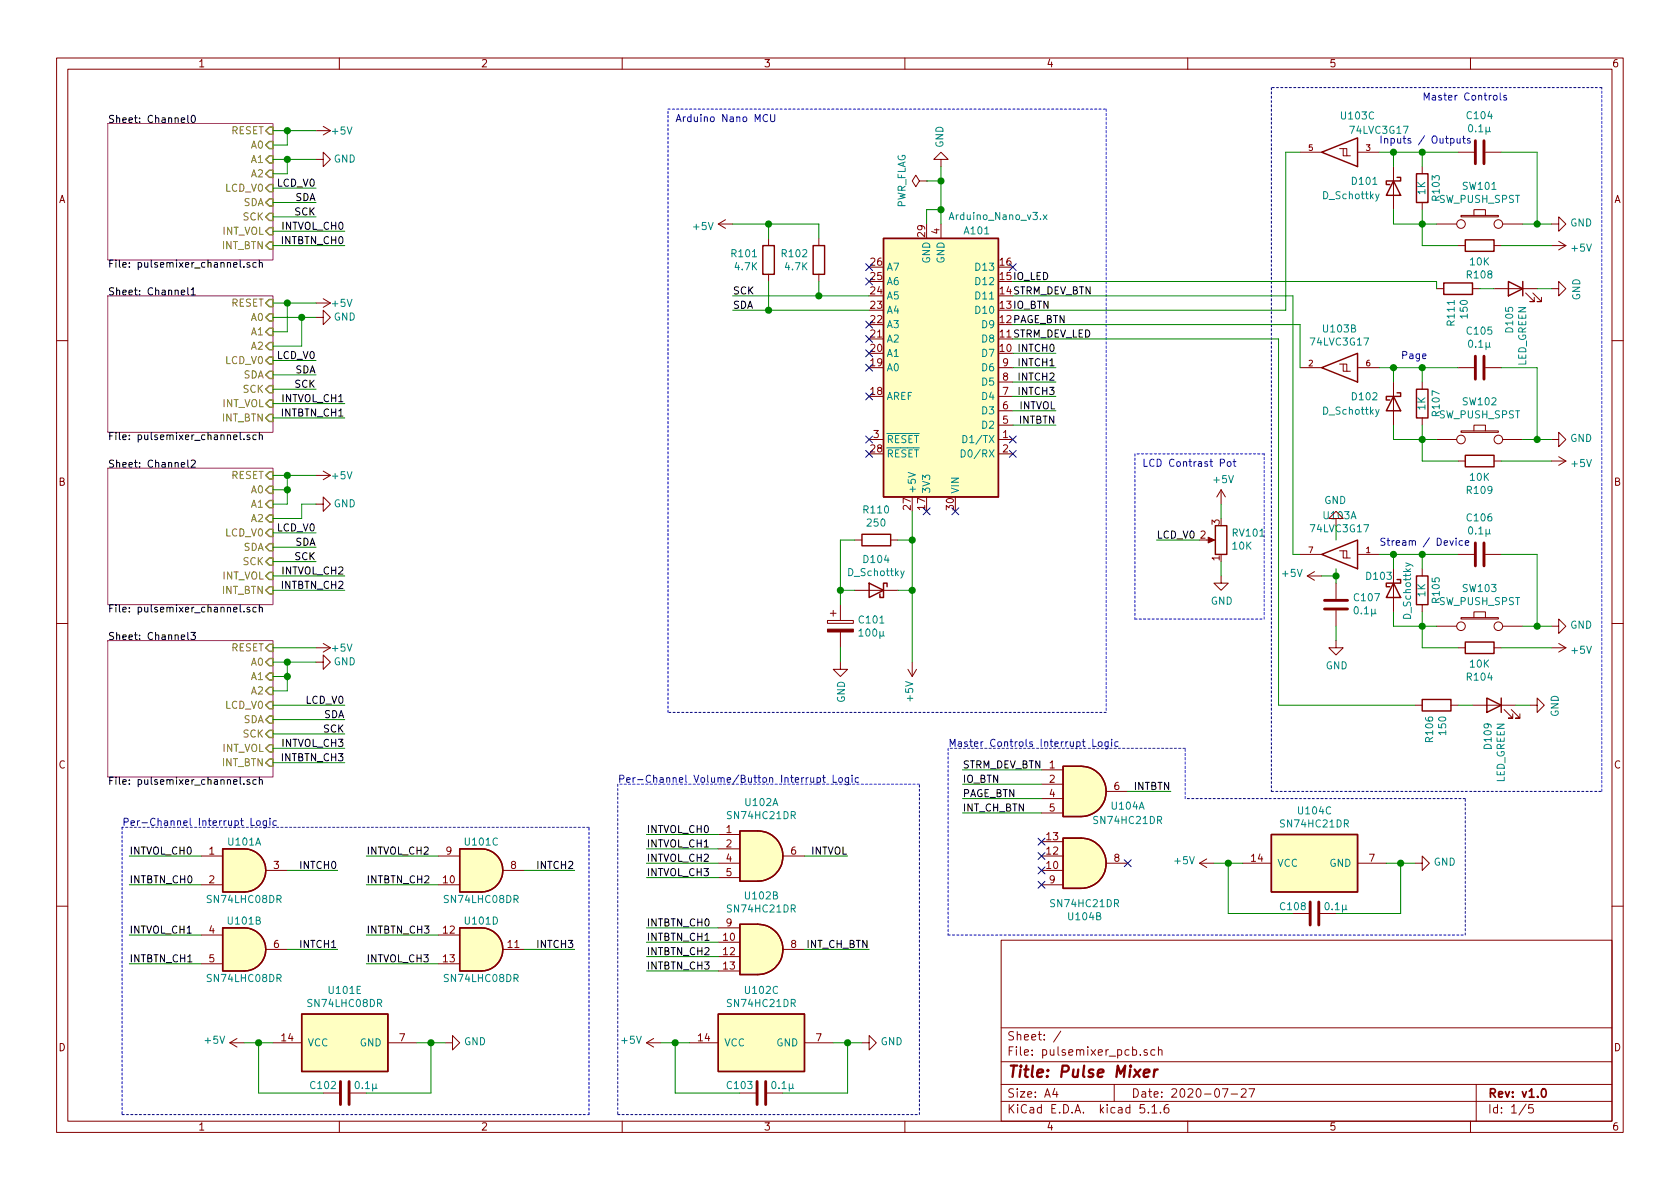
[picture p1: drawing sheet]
EESchema Schematic File Version 4
EELAYER 30 0
EELAYER END
$Descr A4 11693 8268
encoding utf-8
Sheet 1 5
Title "Pulse Mixer"
Date "2020-07-27"
Rev "v1.0"
Comp ""
Comment1 ""
Comment2 ""
Comment3 ""
Comment4 ""
$EndDescr
$Comp
L power:GND #PWR0114
U 1 1
P 6550 1150
F 0 "#PWR0114" H 6550 900 50  0001 C CNN
F 1 "GND" V 6555 1022 50  0000 R CNN
F 2 "" H 6550 1150 50  0001 C CNN
F 3 "" H 6550 1150 50  0001 C CNN
	1    6550 1150
	-1   0    0    1   
$EndComp
Text Label 7350 2950 2    50   ~ 0
INTBTN
Text Label 7350 2850 2    50   ~ 0
INTVOL
Text Label 2400 4900 2    50   ~ 0
LCD_V0
$Comp
L power:GND #PWR0102
U 1 1
P 2200 4600
F 0 "#PWR0102" H 2200 4350 50  0001 C CNN
F 1 "GND" V 2200 4400 50  0000 C CNN
F 2 "" H 2200 4600 50  0001 C CNN
F 3 "" H 2200 4600 50  0001 C CNN
	1    2200 4600
	0    -1   -1   0   
$EndComp
Wire Wire Line
	2200 4600 2000 4600
Wire Wire Line
	2000 4800 1900 4800
Wire Wire Line
	1900 4700 2000 4700
Connection ~ 2000 4700
Wire Wire Line
	2000 4700 2000 4800
Wire Wire Line
	1900 4600 2000 4600
Connection ~ 2000 4600
Wire Wire Line
	2000 4600 2000 4700
Wire Wire Line
	1900 4500 2200 4500
Wire Wire Line
	1900 4900 2400 4900
Text Label 2400 5100 2    50   ~ 0
SCK
Text Label 2400 5000 2    50   ~ 0
SDA
Wire Wire Line
	1900 5000 2400 5000
Wire Wire Line
	1900 5100 2400 5100
Text Label 5100 2150 0    50   ~ 0
SDA
Text Label 5100 2050 0    50   ~ 0
SCK
Wire Wire Line
	6050 2050 5700 2050
Wire Wire Line
	6050 2150 5350 2150
$Comp
L power:+5V #PWR0101
U 1 1
P 2200 4500
F 0 "#PWR0101" H 2200 4350 50  0001 C CNN
F 1 "+5V" V 2200 4600 50  0000 L CNN
F 2 "" H 2200 4500 50  0001 C CNN
F 3 "" H 2200 4500 50  0001 C CNN
	1    2200 4500
	0    1    1    0   
$EndComp
$Comp
L Device:R R102
U 1 1
P 5700 1800
F 0 "R102" H 5770 1846 50  0000 L CNN
F 1 "4.7K" H 5770 1755 50  0000 L CNN
F 2 "Resistors_SMD:R_1206" V 5630 1800 50  0001 C CNN
F 3 "~" H 5700 1800 50  0001 C CNN
	1    5700 1800
	-1   0    0    -1  
$EndComp
$Comp
L Device:R R101
U 1 1
P 5350 1800
F 0 "R101" H 5420 1846 50  0000 L CNN
F 1 "4.7K" H 5420 1755 50  0000 L CNN
F 2 "Resistors_SMD:R_1206" V 5280 1800 50  0001 C CNN
F 3 "~" H 5350 1800 50  0001 C CNN
	1    5350 1800
	-1   0    0    -1  
$EndComp
Wire Wire Line
	5700 1950 5700 2050
Connection ~ 5700 2050
Wire Wire Line
	5700 2050 5100 2050
Wire Wire Line
	5350 1950 5350 2150
Connection ~ 5350 2150
Wire Wire Line
	5350 2150 5100 2150
$Comp
L power:+5V #PWR0109
U 1 1
P 5100 1550
F 0 "#PWR0109" H 5100 1400 50  0001 C CNN
F 1 "+5V" V 5115 1678 50  0000 L CNN
F 2 "" H 5100 1550 50  0001 C CNN
F 3 "" H 5100 1550 50  0001 C CNN
	1    5100 1550
	0    -1   1    0   
$EndComp
Wire Wire Line
	5100 1550 5350 1550
Wire Wire Line
	5700 1550 5700 1650
Wire Wire Line
	5350 1650 5350 1550
Connection ~ 5350 1550
Wire Wire Line
	5350 1550 5700 1550
$Sheet
S 750  2050 1150 950 
U 5F077D2B
F0 "Channel1" 50
F1 "pulsemixer_channel.sch" 50
F2 "SCK" I R 1900 2700 50 
F3 "SDA" I R 1900 2600 50 
F4 "A0" I R 1900 2200 50 
F5 "A1" I R 1900 2300 50 
F6 "A2" I R 1900 2400 50 
F7 "INT_VOL" I R 1900 2800 50 
F8 "INT_BTN" I R 1900 2900 50 
F9 "RESET" I R 1900 2100 50 
F10 "LCD_V0" I R 1900 2500 50 
$EndSheet
Text Label 2200 2500 2    50   ~ 0
LCD_V0
$Comp
L power:GND #PWR0106
U 1 1
P 2200 2200
F 0 "#PWR0106" H 2200 1950 50  0001 C CNN
F 1 "GND" V 2200 2000 50  0000 C CNN
F 2 "" H 2200 2200 50  0001 C CNN
F 3 "" H 2200 2200 50  0001 C CNN
	1    2200 2200
	0    -1   -1   0   
$EndComp
Wire Wire Line
	1900 2300 2000 2300
Wire Wire Line
	1900 2100 2000 2100
Wire Wire Line
	1900 2500 2200 2500
Text Label 2200 2700 2    50   ~ 0
SCK
Text Label 2200 2600 2    50   ~ 0
SDA
Wire Wire Line
	1900 2600 2200 2600
Wire Wire Line
	1900 2700 2200 2700
$Comp
L power:+5V #PWR0105
U 1 1
P 2200 2100
F 0 "#PWR0105" H 2200 1950 50  0001 C CNN
F 1 "+5V" V 2200 2200 50  0000 L CNN
F 2 "" H 2200 2100 50  0001 C CNN
F 3 "" H 2200 2100 50  0001 C CNN
	1    2200 2100
	0    1    1    0   
$EndComp
$Sheet
S 750  3250 1150 950 
U 5F077D67
F0 "Channel2" 50
F1 "pulsemixer_channel.sch" 50
F2 "SCK" I R 1900 3900 50 
F3 "SDA" I R 1900 3800 50 
F4 "A0" I R 1900 3400 50 
F5 "A1" I R 1900 3500 50 
F6 "A2" I R 1900 3600 50 
F7 "INT_VOL" I R 1900 4000 50 
F8 "INT_BTN" I R 1900 4100 50 
F9 "RESET" I R 1900 3300 50 
F10 "LCD_V0" I R 1900 3700 50 
$EndSheet
Text Label 2200 3700 2    50   ~ 0
LCD_V0
$Comp
L power:GND #PWR0108
U 1 1
P 2200 3500
F 0 "#PWR0108" H 2200 3250 50  0001 C CNN
F 1 "GND" V 2200 3300 50  0000 C CNN
F 2 "" H 2200 3500 50  0001 C CNN
F 3 "" H 2200 3500 50  0001 C CNN
	1    2200 3500
	0    -1   -1   0   
$EndComp
Wire Wire Line
	2100 3600 1900 3600
Wire Wire Line
	1900 3500 2000 3500
Wire Wire Line
	1900 3400 2000 3400
Wire Wire Line
	2000 3400 2000 3500
Wire Wire Line
	1900 3300 2000 3300
Wire Wire Line
	1900 3700 2200 3700
Text Label 2200 3900 2    50   ~ 0
SCK
Text Label 2200 3800 2    50   ~ 0
SDA
Wire Wire Line
	1900 3800 2200 3800
Wire Wire Line
	1900 3900 2200 3900
$Comp
L power:+5V #PWR0107
U 1 1
P 2200 3300
F 0 "#PWR0107" H 2200 3150 50  0001 C CNN
F 1 "+5V" V 2200 3400 50  0000 L CNN
F 2 "" H 2200 3300 50  0001 C CNN
F 3 "" H 2200 3300 50  0001 C CNN
	1    2200 3300
	0    1    1    0   
$EndComp
Wire Wire Line
	1900 2200 2100 2200
Wire Wire Line
	2100 2400 2100 2200
Wire Wire Line
	1900 2400 2100 2400
Connection ~ 2100 2200
Wire Wire Line
	2000 2300 2000 2100
Connection ~ 2000 2100
Wire Wire Line
	2000 2100 2200 2100
Wire Wire Line
	2100 2200 2200 2200
Wire Wire Line
	2000 3400 2000 3300
Connection ~ 2000 3400
Connection ~ 2000 3300
Wire Wire Line
	2000 3300 2200 3300
$Comp
L Device:R_POT RV101
U 1 1
P 8500 3750
F 0 "RV101" H 8430 3704 50  0000 R CNN
F 1 "10K" H 8430 3795 50  0000 R CNN
F 2 "pulsemixer_pcb:TRIM_3352T-1-103LF" H 8500 3750 50  0001 C CNN
F 3 "~" H 8500 3750 50  0001 C CNN
	1    8500 3750
	-1   0    0    1   
$EndComp
Text Label 8050 3750 0    50   ~ 0
LCD_V0
Wire Wire Line
	8050 3750 8350 3750
$Comp
L power:+5V #PWR0110
U 1 1
P 8500 3500
F 0 "#PWR0110" H 8500 3350 50  0001 C CNN
F 1 "+5V" H 8515 3673 50  0000 C CNN
F 2 "" H 8500 3500 50  0001 C CNN
F 3 "" H 8500 3500 50  0001 C CNN
	1    8500 3500
	1    0    0    -1  
$EndComp
$Comp
L power:GND #PWR0111
U 1 1
P 8500 4000
F 0 "#PWR0111" H 8500 3750 50  0001 C CNN
F 1 "GND" H 8505 3827 50  0000 C CNN
F 2 "" H 8500 4000 50  0001 C CNN
F 3 "" H 8500 4000 50  0001 C CNN
	1    8500 4000
	1    0    0    -1  
$EndComp
Wire Wire Line
	8500 3900 8500 4000
Wire Wire Line
	8500 3600 8500 3500
Wire Notes Line
	7900 3150 7900 4300
Wire Notes Line
	7900 4300 8800 4300
Wire Notes Line
	8800 4300 8800 3150
Wire Notes Line
	8800 3150 7900 3150
Text Notes 7950 3250 0    50   ~ 0
LCD Contrast Pot
$Comp
L freetronics_schematic:SW_PUSHBUTTON SW103
U 1 1
P 10300 4350
F 0 "SW103" H 10300 4615 50  0000 C CNN
F 1 "SW_PUSH_SPST" H 10300 4524 50  0000 C CNN
F 2 "Buttons_Switches_THT:SW_PUSH_6mm" H 10300 4350 60  0001 C CNN
F 3 "" H 10300 4350 60  0000 C CNN
	1    10300 4350
	1    0    0    -1  
$EndComp
$Comp
L Device:R R105
U 1 1
P 9900 4100
F 0 "R105" V 9800 4100 50  0000 C CNN
F 1 "1K" V 9900 4100 50  0000 C CNN
F 2 "Resistors_SMD:R_1206" V 9830 4100 50  0001 C CNN
F 3 "~" H 9900 4100 50  0001 C CNN
	1    9900 4100
	-1   0    0    1   
$EndComp
$Comp
L power:GND #PWR0116
U 1 1
P 10800 4350
F 0 "#PWR0116" H 10800 4100 50  0001 C CNN
F 1 "GND" V 10805 4222 50  0000 R CNN
F 2 "" H 10800 4350 50  0001 C CNN
F 3 "" H 10800 4350 50  0001 C CNN
	1    10800 4350
	0    -1   -1   0   
$EndComp
Text Label 7050 2050 0    50   ~ 0
STRM_DEV_BTN
Text Label 7050 2350 0    50   ~ 0
STRM_DEV_LED
$Comp
L Device:R R104
U 1 1
P 10300 4500
F 0 "R104" V 10093 4500 50  0000 C CNN
F 1 "10K" V 10184 4500 50  0000 C CNN
F 2 "Resistors_SMD:R_1206" V 10230 4500 50  0001 C CNN
F 3 "~" H 10300 4500 50  0001 C CNN
	1    10300 4500
	0    -1   -1   0   
$EndComp
$Comp
L power:+5V #PWR0117
U 1 1
P 10800 4500
F 0 "#PWR0117" H 10800 4350 50  0001 C CNN
F 1 "+5V" V 10815 4628 50  0000 L CNN
F 2 "" H 10800 4500 50  0001 C CNN
F 3 "" H 10800 4500 50  0001 C CNN
	1    10800 4500
	0    1    1    0   
$EndComp
Text Label 7050 2150 0    50   ~ 0
IO_BTN
Text Label 7050 2250 0    50   ~ 0
PAGE_BTN
$Comp
L power:+5V #PWR0113
U 1 1
P 6350 4600
F 0 "#PWR0113" H 6350 4450 50  0001 C CNN
F 1 "+5V" V 6365 4728 50  0000 L CNN
F 2 "" H 6350 4600 50  0001 C CNN
F 3 "" H 6350 4600 50  0001 C CNN
	1    6350 4600
	-1   0    0    1   
$EndComp
$Sheet
S 750  4450 1150 950 
U 5EF5CDBF
F0 "Channel3" 50
F1 "pulsemixer_channel.sch" 50
F2 "SCK" I R 1900 5100 50 
F3 "SDA" I R 1900 5000 50 
F4 "A0" I R 1900 4600 50 
F5 "A1" I R 1900 4700 50 
F6 "A2" I R 1900 4800 50 
F7 "INT_VOL" I R 1900 5200 50 
F8 "INT_BTN" I R 1900 5300 50 
F9 "RESET" I R 1900 4500 50 
F10 "LCD_V0" I R 1900 4900 50 
$EndSheet
Wire Wire Line
	6450 1550 6450 1450
Wire Wire Line
	6450 1450 6550 1450
Connection ~ 6550 1450
Wire Wire Line
	6550 1450 6550 1550
$Comp
L Device:R R106
U 1 1
P 10000 4900
F 0 "R106" H 9930 4854 50  0000 R CNN
F 1 "150" H 9930 4945 50  0000 R CNN
F 2 "Resistors_SMD:R_1206" V 9930 4900 50  0001 C CNN
F 3 "~" H 10000 4900 50  0001 C CNN
	1    10000 4900
	0    1    -1   0   
$EndComp
$Comp
L Device:LED D109
U 1 1
P 10400 4900
F 0 "D109" V 10439 4782 50  0000 R CNN
F 1 "LED_GREEN" V 10348 4782 50  0000 R CNN
F 2 "LEDs:LED_1206_HandSoldering" H 10400 4900 50  0001 C CNN
F 3 "~" H 10400 4900 50  0001 C CNN
	1    10400 4900
	-1   0    0    -1  
$EndComp
$Comp
L power:GND #PWR0115
U 1 1
P 10650 4900
F 0 "#PWR0115" H 10650 4650 50  0001 C CNN
F 1 "GND" H 10655 4727 50  0000 C CNN
F 2 "" H 10650 4900 50  0001 C CNN
F 3 "" H 10650 4900 50  0001 C CNN
	1    10650 4900
	0    -1   1    0   
$EndComp
Wire Wire Line
	10550 4900 10650 4900
Wire Wire Line
	10150 4900 10250 4900
Wire Wire Line
	7050 2350 8900 2350
$Comp
L MCU_Module:Arduino_Nano_v3.x A101
U 1 1
P 6550 2550
F 0 "A101" H 6300 1600 50  0000 C CNN
F 1 "Arduino_Nano_v3.x" H 6150 1500 50  0000 C CNN
F 2 "pulsemixer_pcb:SHIELD_ARDUINO_NANO" H 6550 2550 50  0001 C CIN
F 3 "http://www.mouser.com/pdfdocs/Gravitech_Arduino_Nano3_0.pdf" H 6550 2550 50  0001 C CNN
	1    6550 2550
	-1   0    0    1   
$EndComp
NoConn ~ 6450 3550
NoConn ~ 6650 3550
NoConn ~ 6050 2750
NoConn ~ 6050 2550
NoConn ~ 6050 2450
NoConn ~ 6050 2350
NoConn ~ 6050 2250
NoConn ~ 6050 1950
NoConn ~ 6050 1850
NoConn ~ 6050 3050
NoConn ~ 6050 3150
NoConn ~ 7050 3150
NoConn ~ 7050 3050
NoConn ~ 7050 1850
Wire Wire Line
	6550 1250 6550 1450
Wire Wire Line
	6550 1150 6550 1250
Connection ~ 6550 1250
Wire Wire Line
	6550 1250 6450 1250
$Comp
L power:PWR_FLAG #FLG0101
U 1 1
P 6450 1250
F 0 "#FLG0101" H 6450 1325 50  0001 C CNN
F 1 "PWR_FLAG" H 6450 1423 50  0000 C CNN
F 2 "" H 6450 1250 50  0001 C CNN
F 3 "~" H 6450 1250 50  0001 C CNN
	1    6450 1250
	0    -1   -1   0   
$EndComp
Wire Notes Line
	4650 750  7700 750 
Wire Notes Line
	7700 750  7700 4950
Wire Notes Line
	7700 4950 4650 4950
Wire Notes Line
	4650 4950 4650 750 
Text Notes 4700 850  0    50   ~ 0
Arduino Nano MCU
$Comp
L power:GND #PWR0112
U 1 1
P 5850 4600
F 0 "#PWR0112" H 5850 4350 50  0001 C CNN
F 1 "GND" V 5855 4472 50  0000 R CNN
F 2 "" H 5850 4600 50  0001 C CNN
F 3 "" H 5850 4600 50  0001 C CNN
	1    5850 4600
	1    0    0    -1  
$EndComp
Wire Wire Line
	2100 3600 2100 3500
Wire Wire Line
	2100 3500 2200 3500
$Comp
L pulsemixer_pcb:SN74LHC08DR U101
U 1 1
P 1700 6050
F 0 "U101" H 1700 6250 50  0000 C CNN
F 1 "SN74LHC08DR" H 1700 5850 50  0000 C CNN
F 2 "Housings_SOIC:SOIC-14_3.9x8.7mm_Pitch1.27mm" V 1700 6050 50  0001 C CNN
F 3 "http://www.ti.com/lit/gpn/sn74ls00" V 1700 6050 50  0001 C CNN
	1    1700 6050
	1    0    0    -1  
$EndComp
$Comp
L pulsemixer_pcb:SN74LHC08DR U101
U 2 1
P 1700 6600
F 0 "U101" H 1700 6800 50  0000 C CNN
F 1 "SN74LHC08DR" H 1700 6400 50  0000 C CNN
F 2 "Housings_SOIC:SOIC-14_3.9x8.7mm_Pitch1.27mm" V 1700 6600 50  0001 C CNN
F 3 "http://www.ti.com/lit/gpn/sn74ls00" V 1700 6600 50  0001 C CNN
	2    1700 6600
	1    0    0    -1  
$EndComp
$Comp
L pulsemixer_pcb:SN74LHC08DR U101
U 3 1
P 3350 6050
F 0 "U101" H 3350 6250 50  0000 C CNN
F 1 "SN74LHC08DR" H 3350 5850 50  0000 C CNN
F 2 "Housings_SOIC:SOIC-14_3.9x8.7mm_Pitch1.27mm" V 3350 6050 50  0001 C CNN
F 3 "http://www.ti.com/lit/gpn/sn74ls00" V 3350 6050 50  0001 C CNN
	3    3350 6050
	1    0    0    -1  
$EndComp
$Comp
L pulsemixer_pcb:SN74LHC08DR U101
U 4 1
P 3350 6600
F 0 "U101" H 3350 6800 50  0000 C CNN
F 1 "SN74LHC08DR" H 3350 6400 50  0000 C CNN
F 2 "Housings_SOIC:SOIC-14_3.9x8.7mm_Pitch1.27mm" V 3350 6600 50  0001 C CNN
F 3 "http://www.ti.com/lit/gpn/sn74ls00" V 3350 6600 50  0001 C CNN
	4    3350 6600
	1    0    0    -1  
$EndComp
Text Label 7350 2450 2    50   ~ 0
INTCH0
Text Label 7350 2550 2    50   ~ 0
INTCH1
Text Label 7350 2650 2    50   ~ 0
INTCH2
Text Label 7350 2750 2    50   ~ 0
INTCH3
Wire Wire Line
	7050 2750 7350 2750
Wire Wire Line
	7350 2650 7050 2650
Wire Wire Line
	7050 2550 7350 2550
Wire Wire Line
	7350 2450 7050 2450
Wire Wire Line
	7350 2850 7050 2850
Wire Wire Line
	7050 2950 7350 2950
$Comp
L pulsemixer_pcb:SN74LHC08DR U101
U 5 1
P 2400 7250
F 0 "U101" H 2400 7617 50  0000 C CNN
F 1 "SN74LHC08DR" H 2400 7526 50  0000 C CNN
F 2 "Housings_SOIC:SOIC-14_3.9x8.7mm_Pitch1.27mm" V 2400 7250 50  0001 C CNN
F 3 "http://www.ti.com/lit/gpn/sn74ls00" V 2400 7250 50  0001 C CNN
	5    2400 7250
	1    0    0    -1  
$EndComp
Text Label 2400 5200 2    50   ~ 0
INTVOL_CH3
Text Label 2400 5300 2    50   ~ 0
INTBTN_CH3
Wire Wire Line
	1900 5300 2400 5300
Wire Wire Line
	2400 5200 1900 5200
Text Label 2400 2800 2    50   ~ 0
INTVOL_CH1
Text Label 2400 2900 2    50   ~ 0
INTBTN_CH1
Wire Wire Line
	1900 2900 2400 2900
Wire Wire Line
	2400 2800 1900 2800
Text Label 2400 4000 2    50   ~ 0
INTVOL_CH2
Text Label 2400 4100 2    50   ~ 0
INTBTN_CH2
Wire Wire Line
	1900 4100 2400 4100
Wire Wire Line
	2400 4000 1900 4000
Text Label 900  5950 0    50   ~ 0
INTVOL_CH0
Text Label 900  6150 0    50   ~ 0
INTBTN_CH0
Wire Wire Line
	1400 5950 900  5950
Wire Wire Line
	900  6150 1400 6150
Text Label 900  6500 0    50   ~ 0
INTVOL_CH1
Text Label 900  6700 0    50   ~ 0
INTBTN_CH1
Wire Wire Line
	1400 6500 900  6500
Wire Wire Line
	900  6700 1400 6700
Text Label 2550 5950 0    50   ~ 0
INTVOL_CH2
Text Label 2550 6150 0    50   ~ 0
INTBTN_CH2
Wire Wire Line
	3050 5950 2550 5950
Wire Wire Line
	2550 6150 3050 6150
Text Label 2550 6700 0    50   ~ 0
INTVOL_CH3
Text Label 2550 6500 0    50   ~ 0
INTBTN_CH3
Wire Wire Line
	3050 6500 2550 6500
Wire Wire Line
	2550 6700 3050 6700
Text Label 2350 6050 2    50   ~ 0
INTCH0
Text Label 2350 6600 2    50   ~ 0
INTCH1
Text Label 4000 6050 2    50   ~ 0
INTCH2
Text Label 4000 6600 2    50   ~ 0
INTCH3
Wire Wire Line
	4000 6600 3650 6600
Wire Wire Line
	4000 6050 3650 6050
Wire Wire Line
	2350 6050 2000 6050
Wire Wire Line
	2350 6600 2000 6600
$Comp
L power:+5V #PWR0134
U 1 1
P 1700 7250
F 0 "#PWR0134" H 1700 7100 50  0001 C CNN
F 1 "+5V" V 1715 7378 50  0000 L CNN
F 2 "" H 1700 7250 50  0001 C CNN
F 3 "" H 1700 7250 50  0001 C CNN
	1    1700 7250
	0    -1   -1   0   
$EndComp
Wire Wire Line
	1700 7250 1800 7250
$Comp
L power:GND #PWR0135
U 1 1
P 3100 7250
F 0 "#PWR0135" H 3100 7000 50  0001 C CNN
F 1 "GND" V 3105 7122 50  0000 R CNN
F 2 "" H 3100 7250 50  0001 C CNN
F 3 "" H 3100 7250 50  0001 C CNN
	1    3100 7250
	0    -1   -1   0   
$EndComp
Wire Wire Line
	3100 7250 3000 7250
$Comp
L pulsemixer_pcb:SN74HC21DR U102
U 1 1
P 5300 5950
F 0 "U102" H 5300 6325 50  0000 C CNN
F 1 "SN74HC21DR" H 5300 6234 50  0000 C CNN
F 2 "Housings_SOIC:SOIC-14_3.9x8.7mm_Pitch1.27mm" V 5300 5950 50  0001 C CNN
F 3 "http://www.intersil.com/content/dam/Intersil/documents/cd40/cd4011bms-12bms-23bms.pdf" V 5300 5950 50  0001 C CNN
	1    5300 5950
	1    0    0    -1  
$EndComp
$Comp
L pulsemixer_pcb:SN74HC21DR U102
U 2 1
P 5300 6600
F 0 "U102" H 5300 6975 50  0000 C CNN
F 1 "SN74HC21DR" H 5300 6884 50  0000 C CNN
F 2 "Housings_SOIC:SOIC-14_3.9x8.7mm_Pitch1.27mm" V 5300 6600 50  0001 C CNN
F 3 "http://www.intersil.com/content/dam/Intersil/documents/cd40/cd4011bms-12bms-23bms.pdf" V 5300 6600 50  0001 C CNN
	2    5300 6600
	1    0    0    -1  
$EndComp
$Comp
L pulsemixer_pcb:SN74HC21DR U102
U 3 1
P 5300 7250
F 0 "U102" H 5300 7617 50  0000 C CNN
F 1 "SN74HC21DR" H 5300 7526 50  0000 C CNN
F 2 "Housings_SOIC:SOIC-14_3.9x8.7mm_Pitch1.27mm" V 5300 7250 50  0001 C CNN
F 3 "http://www.intersil.com/content/dam/Intersil/documents/cd40/cd4011bms-12bms-23bms.pdf" V 5300 7250 50  0001 C CNN
	3    5300 7250
	1    0    0    -1  
$EndComp
$Comp
L Device:C C102
U 1 1
P 2400 7600
F 0 "C102" V 2450 7750 50  0000 C CNN
F 1 "0.1µ" V 2450 7450 50  0000 C CNN
F 2 "Capacitors_SMD:C_0805_HandSoldering" H 2438 7450 50  0001 C CNN
F 3 "~" H 2400 7600 50  0001 C CNN
	1    2400 7600
	0    -1   -1   0   
$EndComp
Wire Wire Line
	3000 7250 3000 7600
Wire Wire Line
	3000 7600 2550 7600
Connection ~ 3000 7250
Wire Wire Line
	3000 7250 2900 7250
Wire Wire Line
	2250 7600 1800 7600
Wire Wire Line
	1800 7600 1800 7250
Connection ~ 1800 7250
Wire Wire Line
	1800 7250 1900 7250
$Comp
L power:+5V #PWR0136
U 1 1
P 4600 7250
F 0 "#PWR0136" H 4600 7100 50  0001 C CNN
F 1 "+5V" V 4615 7378 50  0000 L CNN
F 2 "" H 4600 7250 50  0001 C CNN
F 3 "" H 4600 7250 50  0001 C CNN
	1    4600 7250
	0    -1   -1   0   
$EndComp
Wire Wire Line
	4600 7250 4700 7250
$Comp
L power:GND #PWR0137
U 1 1
P 6000 7250
F 0 "#PWR0137" H 6000 7000 50  0001 C CNN
F 1 "GND" V 6005 7122 50  0000 R CNN
F 2 "" H 6000 7250 50  0001 C CNN
F 3 "" H 6000 7250 50  0001 C CNN
	1    6000 7250
	0    -1   -1   0   
$EndComp
Wire Wire Line
	6000 7250 5900 7250
$Comp
L Device:C C103
U 1 1
P 5300 7600
F 0 "C103" V 5350 7750 50  0000 C CNN
F 1 "0.1µ" V 5350 7450 50  0000 C CNN
F 2 "Capacitors_SMD:C_0805_HandSoldering" H 5338 7450 50  0001 C CNN
F 3 "~" H 5300 7600 50  0001 C CNN
	1    5300 7600
	0    -1   -1   0   
$EndComp
Wire Wire Line
	5900 7250 5900 7600
Wire Wire Line
	5900 7600 5450 7600
Connection ~ 5900 7250
Wire Wire Line
	5900 7250 5800 7250
Wire Wire Line
	5150 7600 4700 7600
Wire Wire Line
	4700 7600 4700 7250
Connection ~ 4700 7250
Wire Wire Line
	4700 7250 4800 7250
Text Label 4500 5800 0    50   ~ 0
INTVOL_CH0
Text Label 4500 5900 0    50   ~ 0
INTVOL_CH1
Text Label 4500 6000 0    50   ~ 0
INTVOL_CH2
Text Label 4500 6100 0    50   ~ 0
INTVOL_CH3
Text Label 4500 6450 0    50   ~ 0
INTBTN_CH0
Text Label 4500 6550 0    50   ~ 0
INTBTN_CH1
Text Label 4500 6650 0    50   ~ 0
INTBTN_CH2
Text Label 4500 6750 0    50   ~ 0
INTBTN_CH3
Wire Wire Line
	4500 5900 5000 5900
Wire Wire Line
	4500 6000 5000 6000
Wire Wire Line
	4500 6100 5000 6100
Wire Wire Line
	4500 6450 5000 6450
Wire Wire Line
	4500 6550 5000 6550
Wire Wire Line
	4500 6650 5000 6650
Wire Wire Line
	4500 6750 5000 6750
Wire Wire Line
	4500 5800 5000 5800
Text Label 5900 5950 2    50   ~ 0
INTVOL
Wire Wire Line
	5900 5950 5600 5950
Text Label 6050 6600 2    50   ~ 0
INT_CH_BTN
Wire Notes Line
	850  5750 850  7750
Wire Notes Line
	850  7750 4100 7750
Wire Notes Line
	4100 7750 4100 5750
Wire Notes Line
	4100 5750 850  5750
Text Notes 850  5750 0    50   ~ 0
Per-Channel Interrupt Logic
Wire Notes Line
	4300 5450 4300 7750
Wire Notes Line
	4300 7750 6400 7750
Wire Notes Line
	6400 7750 6400 5450
Wire Notes Line
	6400 5450 4300 5450
Text Notes 4300 5450 0    50   ~ 0
Per-Channel Volume/Button Interrupt Logic
Wire Wire Line
	10600 4350 10700 4350
$Comp
L Device:C C106
U 1 1
P 10300 3850
F 0 "C106" V 10552 3850 50  0000 C CNN
F 1 "0.1µ" V 10461 3850 50  0000 C CNN
F 2 "Capacitors_SMD:C_0805_HandSoldering" H 10338 3700 50  0001 C CNN
F 3 "~" H 10300 3850 50  0001 C CNN
	1    10300 3850
	0    -1   -1   0   
$EndComp
$Comp
L Device:D_Schottky D103
U 1 1
P 9700 4100
F 0 "D103" V 9600 3900 50  0000 L CNN
F 1 "D_Schottky" H 9500 4200 50  0000 L CNN
F 2 "Diodes_SMD:D_1206" H 9700 4100 50  0001 C CNN
F 3 "~" H 9700 4100 50  0001 C CNN
	1    9700 4100
	0    1    1    0   
$EndComp
Wire Wire Line
	10450 3850 10700 3850
Wire Wire Line
	10700 3850 10700 4350
Connection ~ 10700 4350
Wire Wire Line
	10700 4350 10800 4350
Wire Wire Line
	10000 4350 9900 4350
Wire Wire Line
	9900 4350 9900 4250
Wire Wire Line
	9700 4250 9700 4350
Wire Wire Line
	9700 4350 9900 4350
Connection ~ 9900 4350
Wire Wire Line
	9900 4350 9900 4500
Wire Wire Line
	9900 4500 10150 4500
Wire Wire Line
	10450 4500 10800 4500
Wire Wire Line
	9900 3950 9900 3850
Wire Wire Line
	9900 3850 10150 3850
Wire Wire Line
	9700 3950 9700 3850
Wire Wire Line
	9700 3850 9900 3850
Connection ~ 9900 3850
Connection ~ 9700 3850
$Comp
L freetronics_schematic:SW_PUSHBUTTON SW102
U 1 1
P 10300 3050
F 0 "SW102" H 10300 3315 50  0000 C CNN
F 1 "SW_PUSH_SPST" H 10300 3224 50  0000 C CNN
F 2 "Buttons_Switches_THT:SW_PUSH_6mm" H 10300 3050 60  0001 C CNN
F 3 "" H 10300 3050 60  0000 C CNN
	1    10300 3050
	1    0    0    -1  
$EndComp
$Comp
L Device:R R107
U 1 1
P 9900 2800
F 0 "R107" V 9800 2800 50  0000 C CNN
F 1 "1K" V 9900 2800 50  0000 C CNN
F 2 "Resistors_SMD:R_1206" V 9830 2800 50  0001 C CNN
F 3 "~" H 9900 2800 50  0001 C CNN
	1    9900 2800
	-1   0    0    1   
$EndComp
$Comp
L power:GND #PWR0138
U 1 1
P 10800 3050
F 0 "#PWR0138" H 10800 2800 50  0001 C CNN
F 1 "GND" V 10805 2922 50  0000 R CNN
F 2 "" H 10800 3050 50  0001 C CNN
F 3 "" H 10800 3050 50  0001 C CNN
	1    10800 3050
	0    -1   -1   0   
$EndComp
$Comp
L Device:R R109
U 1 1
P 10300 3200
F 0 "R109" V 10093 3200 50  0000 C CNN
F 1 "10K" V 10184 3200 50  0000 C CNN
F 2 "Resistors_SMD:R_1206" V 10230 3200 50  0001 C CNN
F 3 "~" H 10300 3200 50  0001 C CNN
	1    10300 3200
	0    -1   -1   0   
$EndComp
$Comp
L power:+5V #PWR0139
U 1 1
P 10800 3200
F 0 "#PWR0139" H 10800 3050 50  0001 C CNN
F 1 "+5V" V 10815 3328 50  0000 L CNN
F 2 "" H 10800 3200 50  0001 C CNN
F 3 "" H 10800 3200 50  0001 C CNN
	1    10800 3200
	0    1    1    0   
$EndComp
Wire Wire Line
	10600 3050 10700 3050
$Comp
L Device:C C105
U 1 1
P 10300 2550
F 0 "C105" V 10552 2550 50  0000 C CNN
F 1 "0.1µ" V 10461 2550 50  0000 C CNN
F 2 "Capacitors_SMD:C_0805_HandSoldering" H 10338 2400 50  0001 C CNN
F 3 "~" H 10300 2550 50  0001 C CNN
	1    10300 2550
	0    -1   -1   0   
$EndComp
$Comp
L Device:D_Schottky D102
U 1 1
P 9700 2800
F 0 "D102" V 9650 2500 50  0000 L CNN
F 1 "D_Schottky" V 9750 2300 50  0000 L CNN
F 2 "Diodes_SMD:D_1206" H 9700 2800 50  0001 C CNN
F 3 "~" H 9700 2800 50  0001 C CNN
	1    9700 2800
	0    1    1    0   
$EndComp
Wire Wire Line
	10450 2550 10700 2550
Wire Wire Line
	10700 2550 10700 3050
Connection ~ 10700 3050
Wire Wire Line
	10700 3050 10800 3050
Wire Wire Line
	10000 3050 9900 3050
Wire Wire Line
	9900 3050 9900 2950
Wire Wire Line
	9700 2950 9700 3050
Wire Wire Line
	9700 3050 9900 3050
Connection ~ 9900 3050
Wire Wire Line
	9900 3050 9900 3200
Wire Wire Line
	9900 3200 10150 3200
Wire Wire Line
	10450 3200 10800 3200
Wire Wire Line
	9900 2650 9900 2550
Wire Wire Line
	9900 2550 10150 2550
Wire Wire Line
	9700 2650 9700 2550
Wire Wire Line
	9700 2550 9900 2550
Connection ~ 9900 2550
Connection ~ 9700 2550
$Comp
L freetronics_schematic:SW_PUSHBUTTON SW101
U 1 1
P 10300 1550
F 0 "SW101" H 10300 1815 50  0000 C CNN
F 1 "SW_PUSH_SPST" H 10300 1724 50  0000 C CNN
F 2 "Buttons_Switches_THT:SW_PUSH_6mm" H 10300 1550 60  0001 C CNN
F 3 "" H 10300 1550 60  0000 C CNN
	1    10300 1550
	1    0    0    -1  
$EndComp
$Comp
L Device:R R103
U 1 1
P 9900 1300
F 0 "R103" V 9800 1300 50  0000 C CNN
F 1 "1K" V 9900 1300 50  0000 C CNN
F 2 "Resistors_SMD:R_1206" V 9830 1300 50  0001 C CNN
F 3 "~" H 9900 1300 50  0001 C CNN
	1    9900 1300
	-1   0    0    1   
$EndComp
$Comp
L power:GND #PWR0140
U 1 1
P 10800 1550
F 0 "#PWR0140" H 10800 1300 50  0001 C CNN
F 1 "GND" V 10805 1422 50  0000 R CNN
F 2 "" H 10800 1550 50  0001 C CNN
F 3 "" H 10800 1550 50  0001 C CNN
	1    10800 1550
	0    -1   -1   0   
$EndComp
$Comp
L Device:R R108
U 1 1
P 10300 1700
F 0 "R108" V 10093 1700 50  0000 C CNN
F 1 "10K" V 10184 1700 50  0000 C CNN
F 2 "Resistors_SMD:R_1206" V 10230 1700 50  0001 C CNN
F 3 "~" H 10300 1700 50  0001 C CNN
	1    10300 1700
	0    -1   -1   0   
$EndComp
$Comp
L power:+5V #PWR0141
U 1 1
P 10800 1700
F 0 "#PWR0141" H 10800 1550 50  0001 C CNN
F 1 "+5V" V 10815 1828 50  0000 L CNN
F 2 "" H 10800 1700 50  0001 C CNN
F 3 "" H 10800 1700 50  0001 C CNN
	1    10800 1700
	0    1    1    0   
$EndComp
Wire Wire Line
	10600 1550 10700 1550
$Comp
L Device:C C104
U 1 1
P 10300 1050
F 0 "C104" V 10552 1050 50  0000 C CNN
F 1 "0.1µ" V 10461 1050 50  0000 C CNN
F 2 "Capacitors_SMD:C_0805_HandSoldering" H 10338 900 50  0001 C CNN
F 3 "~" H 10300 1050 50  0001 C CNN
	1    10300 1050
	0    -1   -1   0   
$EndComp
$Comp
L Device:D_Schottky D101
U 1 1
P 9700 1300
F 0 "D101" V 9650 1000 50  0000 L CNN
F 1 "D_Schottky" V 9750 800 50  0000 L CNN
F 2 "Diodes_SMD:D_1206" H 9700 1300 50  0001 C CNN
F 3 "~" H 9700 1300 50  0001 C CNN
	1    9700 1300
	0    1    1    0   
$EndComp
Wire Wire Line
	10450 1050 10700 1050
Wire Wire Line
	10700 1050 10700 1550
Connection ~ 10700 1550
Wire Wire Line
	10700 1550 10800 1550
Wire Wire Line
	10000 1550 9900 1550
Wire Wire Line
	9900 1550 9900 1450
Wire Wire Line
	9700 1450 9700 1550
Wire Wire Line
	9700 1550 9900 1550
Connection ~ 9900 1550
Wire Wire Line
	9900 1550 9900 1700
Wire Wire Line
	9900 1700 10150 1700
Wire Wire Line
	10450 1700 10800 1700
Wire Wire Line
	9900 1150 9900 1050
Wire Wire Line
	9900 1050 10150 1050
Wire Wire Line
	9700 1150 9700 1050
Wire Wire Line
	9700 1050 9900 1050
Connection ~ 9900 1050
Connection ~ 9700 1050
Wire Wire Line
	8900 2350 8900 4900
Wire Wire Line
	8900 4900 9850 4900
Wire Wire Line
	9000 3850 9050 3850
Wire Wire Line
	8950 1050 8950 2150
Wire Wire Line
	8950 2150 7050 2150
Wire Wire Line
	8950 1050 9050 1050
Wire Notes Line
	8850 600  8850 5500
Wire Notes Line
	8850 5500 11150 5500
Wire Notes Line
	11150 5500 11150 600 
Wire Notes Line
	11150 600  8850 600 
Text Notes 9900 700  0    50   ~ 0
Master Controls
$Comp
L 74xGxx:74LVC3G17 U103
U 1 1
P 9300 3850
F 0 "U103" H 9275 3583 50  0000 C CNN
F 1 "74LVC3G17" H 9275 3674 50  0000 C CNN
F 2 "Housings_SSOP:SSOP-8_2.95x2.8mm_Pitch0.65mm" H 9300 3850 50  0001 C CNN
F 3 "http://www.ti.com/lit/sg/scyt129e/scyt129e.pdf" H 9300 3850 50  0001 C CNN
	1    9300 3850
	-1   0    0    1   
$EndComp
Wire Wire Line
	9600 1050 9700 1050
$Comp
L 74xGxx:74LVC3G17 U103
U 2 1
P 9300 2550
F 0 "U103" H 9275 2283 50  0000 C CNN
F 1 "74LVC3G17" H 9275 2374 50  0000 C CNN
F 2 "Housings_SSOP:SSOP-8_2.95x2.8mm_Pitch0.65mm" H 9300 2550 50  0001 C CNN
F 3 "http://www.ti.com/lit/sg/scyt129e/scyt129e.pdf" H 9300 2550 50  0001 C CNN
	2    9300 2550
	-1   0    0    1   
$EndComp
Wire Wire Line
	9600 2550 9700 2550
$Comp
L 74xGxx:74LVC3G17 U103
U 3 1
P 9300 1050
F 0 "U103" H 9150 800 50  0000 C CNN
F 1 "74LVC3G17" H 9000 900 50  0000 C CNN
F 2 "Housings_SSOP:SSOP-8_2.95x2.8mm_Pitch0.65mm" H 9300 1050 50  0001 C CNN
F 3 "http://www.ti.com/lit/sg/scyt129e/scyt129e.pdf" H 9300 1050 50  0001 C CNN
	3    9300 1050
	-1   0    0    1   
$EndComp
Wire Wire Line
	9600 3850 9700 3850
$Comp
L Device:C C107
U 1 1
P 9300 4200
F 0 "C107" H 9185 4154 50  0000 R CNN
F 1 "0.1µ" H 9185 4245 50  0000 R CNN
F 2 "Capacitors_SMD:C_0805_HandSoldering" H 9338 4050 50  0001 C CNN
F 3 "~" H 9300 4200 50  0001 C CNN
	1    9300 4200
	-1   0    0    1   
$EndComp
Wire Wire Line
	9300 3950 9300 4000
$Comp
L power:+5V #PWR0142
U 1 1
P 9200 4000
F 0 "#PWR0142" H 9200 3850 50  0001 C CNN
F 1 "+5V" V 9215 4128 50  0000 L CNN
F 2 "" H 9200 4000 50  0001 C CNN
F 3 "" H 9200 4000 50  0001 C CNN
	1    9200 4000
	0    -1   -1   0   
$EndComp
Wire Wire Line
	9200 4000 9300 4000
Connection ~ 9300 4000
Wire Wire Line
	9300 4000 9300 4050
$Comp
L power:GND #PWR0144
U 1 1
P 9300 4450
F 0 "#PWR0144" H 9300 4200 50  0001 C CNN
F 1 "GND" H 9305 4277 50  0000 C CNN
F 2 "" H 9300 4450 50  0001 C CNN
F 3 "" H 9300 4450 50  0001 C CNN
	1    9300 4450
	1    0    0    -1  
$EndComp
Wire Wire Line
	9300 4450 9300 4350
$Comp
L power:GND #PWR0143
U 1 1
P 9300 3650
F 0 "#PWR0143" H 9300 3400 50  0001 C CNN
F 1 "GND" H 9305 3477 50  0000 C CNN
F 2 "" H 9300 3650 50  0001 C CNN
F 3 "" H 9300 3650 50  0001 C CNN
	1    9300 3650
	-1   0    0    1   
$EndComp
Wire Wire Line
	9300 3650 9300 3750
$Comp
L Device:R R110
U 1 1
P 6100 3750
F 0 "R110" V 6307 3750 50  0000 C CNN
F 1 "250" V 6216 3750 50  0000 C CNN
F 2 "Resistors_SMD:R_1206" V 6030 3750 50  0001 C CNN
F 3 "~" H 6100 3750 50  0001 C CNN
	1    6100 3750
	0    -1   -1   0   
$EndComp
$Comp
L Device:D_Schottky D104
U 1 1
P 6100 4100
F 0 "D104" H 6100 4317 50  0000 C CNN
F 1 "D_Schottky" H 6100 4226 50  0000 C CNN
F 2 "Diodes_SMD:D_1206" H 6100 4100 50  0001 C CNN
F 3 "~" H 6100 4100 50  0001 C CNN
	1    6100 4100
	-1   0    0    -1  
$EndComp
Wire Wire Line
	6350 3550 6350 3750
Wire Wire Line
	5850 4500 5850 4600
Wire Wire Line
	5850 4200 5850 4100
Wire Wire Line
	5850 4100 5950 4100
Wire Wire Line
	6250 4100 6350 4100
Connection ~ 6350 4100
Wire Wire Line
	6350 4100 6350 4600
Wire Wire Line
	6350 3750 6250 3750
Connection ~ 6350 3750
Wire Wire Line
	6350 3750 6350 4100
Wire Wire Line
	5950 3750 5850 3750
Wire Wire Line
	5850 3750 5850 4100
Connection ~ 5850 4100
$Comp
L Device:CP C101
U 1 1
P 5850 4350
F 0 "C101" H 5968 4396 50  0000 L CNN
F 1 "100µ" H 5968 4305 50  0000 L CNN
F 2 "Capacitors_THT:CP_Radial_D8.0mm_P3.50mm" H 5888 4200 50  0001 C CNN
F 3 "~" H 5850 4350 50  0001 C CNN
	1    5850 4350
	1    0    0    -1  
$EndComp
Wire Wire Line
	2400 1600 1900 1600
Wire Wire Line
	1900 1700 2400 1700
Text Label 2400 1700 2    50   ~ 0
INTBTN_CH0
Text Label 2400 1600 2    50   ~ 0
INTVOL_CH0
Connection ~ 2000 1100
Wire Wire Line
	2000 1100 2200 1100
Wire Wire Line
	2000 900  2200 900 
Connection ~ 2000 900 
Wire Wire Line
	2000 1000 2000 900 
Wire Wire Line
	1900 1000 2000 1000
$Comp
L power:+5V #PWR0103
U 1 1
P 2200 900
F 0 "#PWR0103" H 2200 750 50  0001 C CNN
F 1 "+5V" V 2200 1000 50  0000 L CNN
F 2 "" H 2200 900 50  0001 C CNN
F 3 "" H 2200 900 50  0001 C CNN
	1    2200 900 
	0    1    1    0   
$EndComp
Wire Wire Line
	1900 1500 2200 1500
Wire Wire Line
	1900 1400 2200 1400
Text Label 2200 1400 2    50   ~ 0
SDA
Text Label 2200 1500 2    50   ~ 0
SCK
Wire Wire Line
	1900 1300 2200 1300
Wire Wire Line
	1900 900  2000 900 
Wire Wire Line
	2000 1100 2000 1200
Wire Wire Line
	1900 1100 2000 1100
Wire Wire Line
	2000 1200 1900 1200
$Comp
L power:GND #PWR0104
U 1 1
P 2200 1100
F 0 "#PWR0104" H 2200 850 50  0001 C CNN
F 1 "GND" V 2200 900 50  0000 C CNN
F 2 "" H 2200 1100 50  0001 C CNN
F 3 "" H 2200 1100 50  0001 C CNN
	1    2200 1100
	0    -1   -1   0   
$EndComp
Text Label 2200 1300 2    50   ~ 0
LCD_V0
$Sheet
S 750  850  1150 950 
U 5F07127F
F0 "Channel0" 50
F1 "pulsemixer_channel.sch" 50
F2 "SCK" I R 1900 1500 50 
F3 "SDA" I R 1900 1400 50 
F4 "A0" I R 1900 1000 50 
F5 "A1" I R 1900 1100 50 
F6 "A2" I R 1900 1200 50 
F7 "INT_VOL" I R 1900 1600 50 
F8 "INT_BTN" I R 1900 1700 50 
F9 "RESET" I R 1900 900 50 
F10 "LCD_V0" I R 1900 1300 50 
$EndSheet
Wire Wire Line
	7050 2250 9050 2250
Wire Wire Line
	9050 2250 9050 2550
Wire Wire Line
	9000 3850 9000 2050
Wire Wire Line
	9000 2050 7050 2050
$Comp
L Device:R R111
U 1 1
P 10150 2000
F 0 "R111" H 10080 1954 50  0000 R CNN
F 1 "150" H 10080 2045 50  0000 R CNN
F 2 "Resistors_SMD:R_1206" V 10080 2000 50  0001 C CNN
F 3 "~" H 10150 2000 50  0001 C CNN
	1    10150 2000
	0    1    -1   0   
$EndComp
$Comp
L Device:LED D105
U 1 1
P 10550 2000
F 0 "D105" V 10589 1882 50  0000 R CNN
F 1 "LED_GREEN" V 10498 1882 50  0000 R CNN
F 2 "LEDs:LED_1206_HandSoldering" H 10550 2000 50  0001 C CNN
F 3 "~" H 10550 2000 50  0001 C CNN
	1    10550 2000
	-1   0    0    -1  
$EndComp
$Comp
L power:GND #PWR0145
U 1 1
P 10800 2000
F 0 "#PWR0145" H 10800 1750 50  0001 C CNN
F 1 "GND" H 10805 1827 50  0000 C CNN
F 2 "" H 10800 2000 50  0001 C CNN
F 3 "" H 10800 2000 50  0001 C CNN
	1    10800 2000
	0    -1   1    0   
$EndComp
Wire Wire Line
	10700 2000 10800 2000
Wire Wire Line
	10300 2000 10400 2000
Wire Wire Line
	10000 2000 10000 1950
Wire Wire Line
	10000 1950 7050 1950
Text Notes 9600 3800 0    50   ~ 0
Stream / Device
Text Notes 9750 2500 0    50   ~ 0
Page
Text Notes 9600 1000 0    50   ~ 0
Inputs / Outputs
$Comp
L pulsemixer_pcb:SN74HC21DR U104
U 1 1
P 7550 5500
F 0 "U104" H 7850 5400 50  0000 C CNN
F 1 "SN74HC21DR" H 7850 5300 50  0000 C CNN
F 2 "Housings_SOIC:SOIC-14_3.9x8.7mm_Pitch1.27mm" V 7550 5500 50  0001 C CNN
F 3 "http://www.intersil.com/content/dam/Intersil/documents/cd40/cd4011bms-12bms-23bms.pdf" V 7550 5500 50  0001 C CNN
	1    7550 5500
	1    0    0    -1  
$EndComp
$Comp
L pulsemixer_pcb:SN74HC21DR U104
U 2 1
P 7550 6000
F 0 "U104" H 7550 6375 50  0000 C CNN
F 1 "SN74HC21DR" H 7550 6284 50  0000 C CNN
F 2 "Housings_SOIC:SOIC-14_3.9x8.7mm_Pitch1.27mm" V 7550 6000 50  0001 C CNN
F 3 "http://www.intersil.com/content/dam/Intersil/documents/cd40/cd4011bms-12bms-23bms.pdf" V 7550 6000 50  0001 C CNN
	2    7550 6000
	1    0    0    1   
$EndComp
$Comp
L pulsemixer_pcb:SN74HC21DR U104
U 3 1
P 9150 6000
F 0 "U104" H 9150 6367 50  0000 C CNN
F 1 "SN74HC21DR" H 9150 6276 50  0000 C CNN
F 2 "Housings_SOIC:SOIC-14_3.9x8.7mm_Pitch1.27mm" V 9150 6000 50  0001 C CNN
F 3 "http://www.intersil.com/content/dam/Intersil/documents/cd40/cd4011bms-12bms-23bms.pdf" V 9150 6000 50  0001 C CNN
	3    9150 6000
	1    0    0    -1  
$EndComp
$Comp
L Device:C C108
U 1 1
P 9150 6350
F 0 "C108" V 9100 6200 50  0000 C CNN
F 1 "0.1µ" V 9100 6500 50  0000 C CNN
F 2 "Capacitors_SMD:C_0805_HandSoldering" H 9188 6200 50  0001 C CNN
F 3 "~" H 9150 6350 50  0001 C CNN
	1    9150 6350
	0    1    1    0   
$EndComp
$Comp
L power:+5V #PWR0146
U 1 1
P 8450 6000
F 0 "#PWR0146" H 8450 5850 50  0001 C CNN
F 1 "+5V" V 8465 6128 50  0000 L CNN
F 2 "" H 8450 6000 50  0001 C CNN
F 3 "" H 8450 6000 50  0001 C CNN
	1    8450 6000
	0    -1   -1   0   
$EndComp
Wire Wire Line
	8450 6000 8550 6000
Wire Wire Line
	8550 6000 8550 6350
Wire Wire Line
	8550 6350 9000 6350
Connection ~ 8550 6000
Wire Wire Line
	8550 6000 8650 6000
Wire Wire Line
	9300 6350 9750 6350
Wire Wire Line
	9750 6350 9750 6000
Wire Wire Line
	9750 6000 9650 6000
$Comp
L power:GND #PWR0147
U 1 1
P 9850 6000
F 0 "#PWR0147" H 9850 5750 50  0001 C CNN
F 1 "GND" V 9855 5872 50  0000 R CNN
F 2 "" H 9850 6000 50  0001 C CNN
F 3 "" H 9850 6000 50  0001 C CNN
	1    9850 6000
	0    -1   -1   0   
$EndComp
Wire Wire Line
	9750 6000 9850 6000
Connection ~ 9750 6000
NoConn ~ 7250 6150
NoConn ~ 7250 6050
NoConn ~ 7250 5950
NoConn ~ 7250 5850
NoConn ~ 7850 6000
Text Label 6700 5650 0    50   ~ 0
INT_CH_BTN
Text Label 8150 5500 2    50   ~ 0
INTBTN
Wire Wire Line
	7850 5500 8150 5500
Text Label 7050 1950 0    50   ~ 0
IO_LED
Text Label 6700 5350 0    50   ~ 0
STRM_DEV_BTN
Text Label 6700 5450 0    50   ~ 0
IO_BTN
Text Label 6700 5550 0    50   ~ 0
PAGE_BTN
Wire Wire Line
	7250 5650 6700 5650
Wire Wire Line
	6700 5550 7250 5550
Wire Wire Line
	7250 5450 6700 5450
Wire Wire Line
	6700 5350 7250 5350
Wire Wire Line
	5600 6600 6050 6600
Wire Notes Line
	6600 5200 6600 6500
Wire Notes Line
	6600 6500 10200 6500
Wire Notes Line
	10200 6500 10200 5550
Wire Notes Line
	10200 5550 8250 5550
Wire Notes Line
	8250 5550 8250 5200
Wire Notes Line
	8250 5200 6600 5200
Text Notes 6600 5200 0    50   ~ 0
Master Controls Interrupt Logic
$EndSCHEMATC
